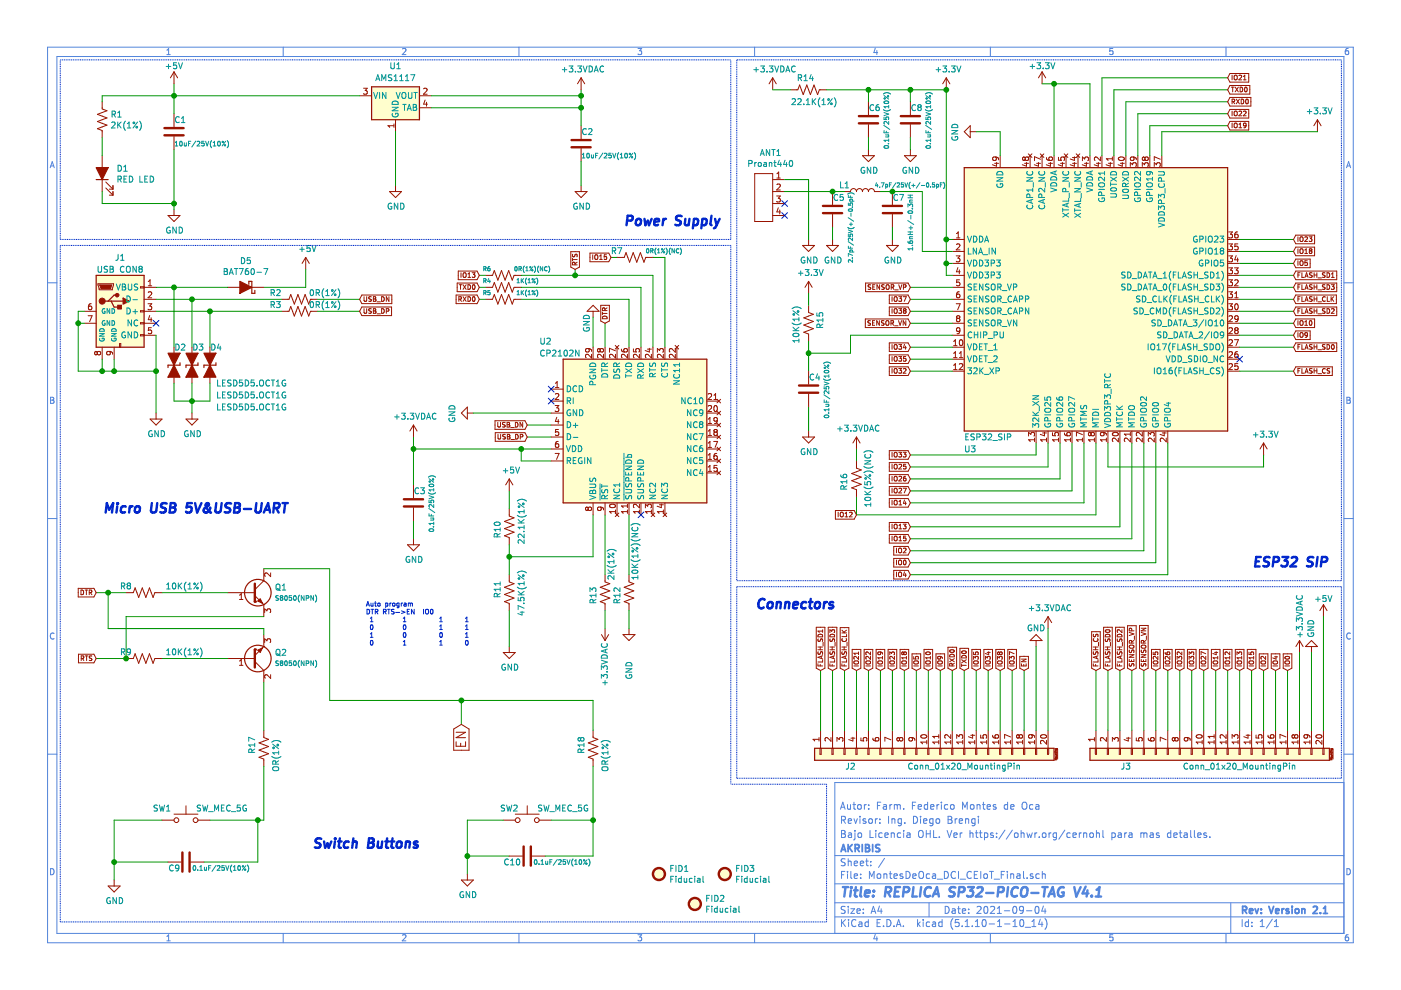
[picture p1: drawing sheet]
EESchema Schematic File Version 4
EELAYER 30 0
EELAYER END
$Descr A4 11693 8268
encoding utf-8
Sheet 1 1
Title "REPLICA SP32-PICO-TAG V4.1"
Date "2021-09-04"
Rev "Version 2.1"
Comp "AKRIBIS"
Comment1 "Bajo Licencia OHL. Ver https://ohwr.org/cernohl para mas detalles."
Comment2 "Revisor: Ing. Diego Brengi"
Comment3 "Autor: Farm. Federico Montes de Oca"
Comment4 ""
$EndDescr
$Comp
L Device:R_US R1
U 1 1
P 850 1000
F 0 "R1" H 918 1046 50  0000 L CNN
F 1 "2K(1%)" H 918 955 50  0000 L CNN
F 2 "Resistor_SMD:R_0805_2012Metric" V 890 990 50  0001 C CNN
F 3 "~" H 850 1000 50  0001 C CNN
	1    850  1000
	1    0    0    -1  
$EndComp
$Comp
L Device:LED_ALT D1
U 1 1
P 850 1450
F 0 "D1" V 889 1332 50  0000 R CNN
F 1 "RED LED" V 798 1332 50  0000 R CNN
F 2 "LED_SMD:LED_0805_2012Metric" H 850 1450 50  0001 C CNN
F 3 "~" H 850 1450 50  0001 C CNN
	1    850  1450
	0    -1   -1   0   
$EndComp
$Comp
L Device:C C1
U 1 1
P 1450 1100
F 0 "C1" H 1450 1200 50  0000 L CNN
F 1 "10uF/25V(10%)" H 1450 1000 39  0000 L CNN
F 2 "Capacitor_SMD:C_0805_2012Metric" H 1488 950 50  0001 C CNN
F 3 "~" H 1450 1100 50  0001 C CNN
	1    1450 1100
	1    0    0    -1  
$EndComp
$Comp
L power:GND #PWR01
U 1 1
P 1450 1750
F 0 "#PWR01" H 1450 1500 50  0001 C CNN
F 1 "GND" H 1455 1577 50  0000 C CNN
F 2 "" H 1450 1750 50  0001 C CNN
F 3 "" H 1450 1750 50  0001 C CNN
	1    1450 1750
	1    0    0    -1  
$EndComp
Wire Wire Line
	850  1300 850  1150
$Comp
L Regulator_Linear:AMS1117-3.3 U1
U 1 1
P 3300 800
F 0 "U1" H 3300 1050 50  0000 C CNN
F 1 "AMS1117" H 3300 950 50  0000 C CNN
F 2 "Package_TO_SOT_SMD:SOT-223" H 3300 1000 50  0001 C CNN
F 3 "http://www.advanced-monolithic.com/pdf/ds1117.pdf" H 3400 550 50  0001 C CNN
F 4 "www. Win-Source.Net catalog #:  094958-AMS1117-3.3" H 3300 800 50  0001 C CNN "Catalog"
	1    3300 800 
	1    0    0    -1  
$EndComp
$Comp
L power:GND #PWR02
U 1 1
P 3300 1550
F 0 "#PWR02" H 3300 1300 50  0001 C CNN
F 1 "GND" H 3305 1377 50  0000 C CNN
F 2 "" H 3300 1550 50  0001 C CNN
F 3 "" H 3300 1550 50  0001 C CNN
	1    3300 1550
	1    0    0    -1  
$EndComp
$Comp
L power:GND #PWR03
U 1 1
P 4850 1550
F 0 "#PWR03" H 4850 1300 50  0001 C CNN
F 1 "GND" H 4855 1377 50  0000 C CNN
F 2 "" H 4850 1550 50  0001 C CNN
F 3 "" H 4850 1550 50  0001 C CNN
	1    4850 1550
	1    0    0    -1  
$EndComp
$Comp
L Device:C C2
U 1 1
P 4850 1200
F 0 "C2" H 4850 1300 50  0000 L CNN
F 1 "10uF/25V(10%)" H 4850 1100 39  0000 L CNN
F 2 "Capacitor_SMD:C_0805_2012Metric" H 4888 1050 50  0001 C CNN
F 3 "~" H 4850 1200 50  0001 C CNN
	1    4850 1200
	1    0    0    -1  
$EndComp
$Comp
L Connector:USB_B_Micro J1
U 1 1
P 1000 2600
F 0 "J1" H 1000 3050 50  0000 C CNN
F 1 "USB CON8" H 1000 2950 50  0000 C CNN
F 2 "Connector_USB:USB_A_Wuerth_61400826021_Horizontal_Stacked" H 1150 2550 50  0001 C CNN
F 3 "https://www.jae.com/direct/topics/topics_file_download/topics_id=64360&ext_no=08&_lang=en" H 1150 2550 50  0001 C CNN
F 4 "DigiKey 670-2675-2-ND" H 1000 2600 50  0001 C CNN "Catalog"
F 5 "DX4R005JJ2R1800" H 1000 2600 50  0001 C CNN "Manufacturer Part #"
	1    1000 2600
	1    0    0    -1  
$EndComp
$Comp
L Device:D_Schottky_ALT D5
U 1 1
P 2050 2400
F 0 "D5" H 2050 2183 50  0000 C CNN
F 1 "BAT760-7" H 2050 2274 50  0000 C CNN
F 2 "Diode_SMD:D_SOD-523" H 2050 2400 50  0001 C CNN
F 3 "~" H 2050 2400 50  0001 C CNN
	1    2050 2400
	-1   0    0    1   
$EndComp
$Comp
L Device:D_TVS_ALT D2
U 1 1
P 1450 3050
F 0 "D2" V 1300 3050 50  0000 R CNN
F 1 "LESD5D5.OCT1G" V 1600 2700 50  0000 R CNN
F 2 "Diode_SMD:D_SOD-523" H 1450 3050 50  0001 C CNN
F 3 "~" H 1450 3050 50  0001 C CNN
	1    1450 3050
	0    -1   1    0   
$EndComp
$Comp
L Device:D_TVS_ALT D3
U 1 1
P 1600 3050
F 0 "D3" V 1450 3050 50  0000 R CNN
F 1 "LESD5D5.OCT1G" V 1850 2850 50  0000 R CNN
F 2 "Diode_SMD:D_SOD-523" H 1600 3050 50  0001 C CNN
F 3 "~" H 1600 3050 50  0001 C CNN
	1    1600 3050
	0    -1   1    0   
$EndComp
$Comp
L Device:D_TVS_ALT D4
U 1 1
P 1750 3050
F 0 "D4" V 1600 3050 50  0000 R CNN
F 1 "LESD5D5.OCT1G" V 2100 3000 50  0000 R CNN
F 2 "Diode_SMD:D_SOD-523" H 1750 3050 50  0001 C CNN
F 3 "~" H 1750 3050 50  0001 C CNN
	1    1750 3050
	0    -1   1    0   
$EndComp
$Comp
L Device:R_US R2
U 1 1
P 2500 2500
F 0 "R2" V 2550 2650 50  0000 L CNN
F 1 "0R(1%)" V 2550 2150 50  0000 L CNN
F 2 "Resistor_SMD:R_0805_2012Metric" V 2540 2490 50  0001 C CNN
F 3 "~" H 2500 2500 50  0001 C CNN
	1    2500 2500
	0    -1   -1   0   
$EndComp
$Comp
L Device:R_US R3
U 1 1
P 2500 2600
F 0 "R3" V 2550 2750 50  0000 L CNN
F 1 "0R(1%)" V 2550 2250 50  0000 L CNN
F 2 "Resistor_SMD:R_0805_2012Metric" V 2540 2590 50  0001 C CNN
F 3 "~" H 2500 2600 50  0001 C CNN
	1    2500 2600
	0    -1   -1   0   
$EndComp
$Comp
L power:GND #PWR05
U 1 1
P 1600 3450
F 0 "#PWR05" H 1600 3200 50  0001 C CNN
F 1 "GND" H 1605 3277 50  0000 C CNN
F 2 "" H 1600 3450 50  0001 C CNN
F 3 "" H 1600 3450 50  0001 C CNN
	1    1600 3450
	1    0    0    -1  
$EndComp
$Comp
L power:GND #PWR04
U 1 1
P 1300 3450
F 0 "#PWR04" H 1300 3200 50  0001 C CNN
F 1 "GND" H 1305 3277 50  0000 C CNN
F 2 "" H 1300 3450 50  0001 C CNN
F 3 "" H 1300 3450 50  0001 C CNN
	1    1300 3450
	1    0    0    -1  
$EndComp
Wire Wire Line
	1300 2400 1450 2400
Wire Wire Line
	1300 2500 1600 2500
Wire Wire Line
	1300 2600 1750 2600
Wire Wire Line
	1450 2900 1450 2400
Connection ~ 1450 2400
Wire Wire Line
	1450 2400 1900 2400
Wire Wire Line
	1600 2900 1600 2500
Connection ~ 1600 2500
Wire Wire Line
	1600 2500 2350 2500
Wire Wire Line
	1750 2900 1750 2600
Connection ~ 1750 2600
Wire Wire Line
	1750 2600 2350 2600
Wire Wire Line
	1450 3200 1450 3350
Wire Wire Line
	1450 3350 1600 3350
Wire Wire Line
	1600 3350 1600 3450
Wire Wire Line
	1600 3200 1600 3350
Connection ~ 1600 3350
Wire Wire Line
	1750 3200 1750 3350
Wire Wire Line
	1750 3350 1600 3350
Wire Wire Line
	1300 2800 1300 3100
Wire Wire Line
	950  3000 950  3100
Wire Wire Line
	950  3100 1300 3100
Connection ~ 1300 3100
Wire Wire Line
	1300 3100 1300 3450
Wire Wire Line
	850  3000 850  3100
Wire Wire Line
	850  3100 950  3100
Connection ~ 950  3100
Wire Wire Line
	700  2600 650  2600
Wire Wire Line
	650  2600 650  2700
Wire Wire Line
	650  3100 850  3100
Connection ~ 850  3100
Wire Wire Line
	700  2700 650  2700
Connection ~ 650  2700
Wire Wire Line
	650  2700 650  3100
NoConn ~ 1300 2700
Wire Wire Line
	1450 800  1450 950 
Wire Wire Line
	1450 800  850  800 
Wire Wire Line
	850  800  850  850 
$Comp
L power:+3.3VDAC #PWR0102
U 1 1
P 4850 750
F 0 "#PWR0102" H 5000 700 50  0001 C CNN
F 1 "+3.3VDAC" H 4865 923 50  0000 C CNN
F 2 "" H 4850 750 50  0001 C CNN
F 3 "" H 4850 750 50  0001 C CNN
	1    4850 750 
	1    0    0    -1  
$EndComp
Wire Wire Line
	1450 700  1450 800 
Connection ~ 1450 800 
$Comp
L power:+5V #PWR0101
U 1 1
P 1450 700
F 0 "#PWR0101" H 1450 550 50  0001 C CNN
F 1 "+5V" H 1450 850 50  0000 C CNN
F 2 "" H 1450 700 50  0001 C CNN
F 3 "" H 1450 700 50  0001 C CNN
	1    1450 700 
	1    0    0    -1  
$EndComp
$Comp
L power:+5V #PWR0103
U 1 1
P 2550 2250
F 0 "#PWR0103" H 2550 2100 50  0001 C CNN
F 1 "+5V" H 2565 2423 50  0000 C CNN
F 2 "" H 2550 2250 50  0001 C CNN
F 3 "" H 2550 2250 50  0001 C CNN
	1    2550 2250
	1    0    0    -1  
$EndComp
Text GLabel 3000 2500 2    39   Input ~ 0
USB_DN
Text GLabel 3000 2600 2    39   Input ~ 0
USB_DP
Wire Wire Line
	2650 2500 3000 2500
Wire Wire Line
	2650 2600 3000 2600
Wire Wire Line
	2200 2400 2550 2400
Wire Wire Line
	2550 2400 2550 2250
$Comp
L Device:R_US R4
U 1 1
P 4200 2400
F 0 "R4" V 4250 2500 35  0000 L CNN
F 1 "1K(1%)" V 4250 2100 35  0000 L CNN
F 2 "Resistor_SMD:R_0805_2012Metric" V 4240 2390 50  0001 C CNN
F 3 "~" H 4200 2400 50  0001 C CNN
	1    4200 2400
	0    -1   -1   0   
$EndComp
$Comp
L Device:R_US R5
U 1 1
P 4200 2500
F 0 "R5" V 4250 2600 35  0000 L CNN
F 1 "1K(1%)" V 4250 2200 35  0000 L CNN
F 2 "Resistor_SMD:R_0805_2012Metric" V 4240 2490 50  0001 C CNN
F 3 "~" H 4200 2500 50  0001 C CNN
	1    4200 2500
	0    -1   -1   0   
$EndComp
$Comp
L Device:R_US R6
U 1 1
P 4200 2300
F 0 "R6" V 4250 2400 35  0000 L CNN
F 1 "0R(1%)(NC)" V 4250 1900 35  0000 L CNN
F 2 "Resistor_SMD:R_0805_2012Metric" V 4240 2290 50  0001 C CNN
F 3 "~" H 4200 2300 50  0001 C CNN
	1    4200 2300
	0    -1   -1   0   
$EndComp
$Comp
L Device:R_US R7
U 1 1
P 5300 2150
F 0 "R7" V 5350 2250 50  0000 L CNN
F 1 "0R(1%)(NC)" V 5350 1750 35  0000 L CNN
F 2 "Resistor_SMD:R_0805_2012Metric" V 5340 2140 50  0001 C CNN
F 3 "~" H 5300 2150 50  0001 C CNN
	1    5300 2150
	0    -1   -1   0   
$EndComp
Text GLabel 4000 2400 0    39   Input ~ 0
TXD0
Text GLabel 4000 2500 0    39   Input ~ 0
RXD0
Text GLabel 4000 2300 0    39   Input ~ 0
IO13
Text GLabel 5100 2150 0    39   Input ~ 0
IO15
Wire Wire Line
	4000 2400 4050 2400
Wire Wire Line
	4000 2500 4050 2500
Wire Wire Line
	4000 2300 4050 2300
Wire Wire Line
	5100 2150 5150 2150
$Comp
L Device:R_US R8
U 1 1
P 1200 4950
F 0 "R8" V 1250 5050 50  0000 L CNN
F 1 "10K(1%)" V 1250 4450 50  0000 L CNN
F 2 "Resistor_SMD:R_0805_2012Metric" V 1240 4940 50  0001 C CNN
F 3 "~" H 1200 4950 50  0001 C CNN
	1    1200 4950
	0    -1   -1   0   
$EndComp
$Comp
L Device:R_US R9
U 1 1
P 1200 5500
F 0 "R9" V 1250 5600 50  0000 L CNN
F 1 "10K(1%)" V 1250 5000 50  0000 L CNN
F 2 "Resistor_SMD:R_0805_2012Metric" V 1240 5490 50  0001 C CNN
F 3 "~" H 1200 5500 50  0001 C CNN
	1    1200 5500
	0    -1   -1   0   
$EndComp
$Comp
L Device:Q_NPN_BCE Q1
U 1 1
P 2100 4950
F 0 "Q1" H 2290 4996 50  0000 L CNN
F 1 "S8050(NPN)" H 2290 4905 39  0000 L CNN
F 2 "Package_TO_SOT_SMD:SOT-23" H 2300 5050 50  0001 C CNN
F 3 "https://www.win-source.net/datasheet/519000/MMSS8050HTP.pdf" H 2100 4950 50  0001 C CNN
F 4 "www.Win-Source.Net Catalog#: 1102202-MMSS8050-H-TP" H 2100 4950 50  0001 C CNN "Catalog"
	1    2100 4950
	1    0    0    -1  
$EndComp
$Comp
L Device:Q_NPN_BCE Q2
U 1 1
P 2100 5500
F 0 "Q2" H 2290 5454 50  0000 L CNN
F 1 "S8050(NPN)" H 2290 5545 39  0000 L CNN
F 2 "Package_TO_SOT_SMD:SOT-23" H 2300 5600 50  0001 C CNN
F 3 "https://www.win-source.net/datasheet/519000/MMSS8050HTP.pdf" H 2100 5500 50  0001 C CNN
F 4 "www.Win-Source.Net Catalog#: 1102202-MMSS8050-H-TP" H 2100 5500 50  0001 C CNN "Catalog"
	1    2100 5500
	1    0    0    1   
$EndComp
Text GLabel 800  4950 0    39   Input ~ 0
DTR
Text GLabel 800  5500 0    39   Input ~ 0
RTS
Wire Wire Line
	800  4950 900  4950
Wire Wire Line
	1350 4950 1900 4950
Wire Wire Line
	2200 5150 1050 5150
Wire Wire Line
	1050 5150 1050 5500
Wire Wire Line
	1050 5500 800  5500
Connection ~ 1050 5500
Wire Wire Line
	1350 5500 1900 5500
Wire Wire Line
	2200 5300 2200 5250
Wire Wire Line
	2200 5250 900  5250
Wire Wire Line
	900  5250 900  4950
Connection ~ 900  4950
Wire Wire Line
	900  4950 1050 4950
Text Notes 3050 5400 0    39   ~ 0
Auto program\nDTR RTS—>EN  IO0\n 1        1         1      1\n 0        0         1      1\n 1        0         0      1\n 0        1         1      0
$Comp
L Device:R_US R12
U 1 1
P 5250 4950
F 0 "R12" V 5150 4850 50  0000 L CNN
F 1 "10K(1%)(NC)" V 5300 5050 50  0000 L CNN
F 2 "Resistor_SMD:R_0805_2012Metric" V 5290 4940 50  0001 C CNN
F 3 "~" H 5250 4950 50  0001 C CNN
	1    5250 4950
	1    0    0    -1  
$EndComp
$Comp
L Device:R_US R10
U 1 1
P 4250 4400
F 0 "R10" V 4150 4300 50  0000 L CNN
F 1 "22.1K(1%)" V 4350 4250 50  0000 L CNN
F 2 "Resistor_SMD:R_0805_2012Metric" V 4290 4390 50  0001 C CNN
F 3 "~" H 4250 4400 50  0001 C CNN
	1    4250 4400
	1    0    0    -1  
$EndComp
$Comp
L Device:R_US R11
U 1 1
P 4250 4950
F 0 "R11" V 4150 4900 50  0000 L CNN
F 1 "47.5K(1%)" V 4350 4750 50  0000 L CNN
F 2 "Resistor_SMD:R_0805_2012Metric" V 4290 4940 50  0001 C CNN
F 3 "~" H 4250 4950 50  0001 C CNN
	1    4250 4950
	1    0    0    -1  
$EndComp
$Comp
L power:GND #PWR09
U 1 1
P 4250 5400
F 0 "#PWR09" H 4250 5150 50  0001 C CNN
F 1 "GND" H 4255 5227 50  0000 C CNN
F 2 "" H 4250 5400 50  0001 C CNN
F 3 "" H 4250 5400 50  0001 C CNN
	1    4250 5400
	1    0    0    -1  
$EndComp
$Comp
L power:GND #PWR07
U 1 1
P 3450 4500
F 0 "#PWR07" H 3450 4250 50  0001 C CNN
F 1 "GND" H 3455 4327 50  0000 C CNN
F 2 "" H 3450 4500 50  0001 C CNN
F 3 "" H 3450 4500 50  0001 C CNN
	1    3450 4500
	1    0    0    -1  
$EndComp
$Comp
L power:GND #PWR011
U 1 1
P 5250 5250
F 0 "#PWR011" H 5250 5000 50  0001 C CNN
F 1 "GND" V 5250 4900 50  0000 C CNN
F 2 "" H 5250 5250 50  0001 C CNN
F 3 "" H 5250 5250 50  0001 C CNN
	1    5250 5250
	1    0    0    -1  
$EndComp
$Comp
L power:GND #PWR010
U 1 1
P 4950 2650
F 0 "#PWR010" H 4950 2400 50  0001 C CNN
F 1 "GND" V 5000 2700 50  0000 C CNN
F 2 "" H 4950 2650 50  0001 C CNN
F 3 "" H 4950 2650 50  0001 C CNN
	1    4950 2650
	-1   0    0    1   
$EndComp
$Comp
L power:GND #PWR08
U 1 1
P 3950 3450
F 0 "#PWR08" H 3950 3200 50  0001 C CNN
F 1 "GND" H 3955 3277 50  0000 C CNN
F 2 "" H 3950 3450 50  0001 C CNN
F 3 "" H 3950 3450 50  0001 C CNN
	1    3950 3450
	0    1    1    0   
$EndComp
Text GLabel 4400 3550 0    39   Input ~ 0
USB_DN
Text GLabel 4400 3650 0    39   Input ~ 0
USB_DP
$Comp
L power:+3.3VDAC #PWR06
U 1 1
P 3450 3650
F 0 "#PWR06" H 3600 3600 50  0001 C CNN
F 1 "+3.3VDAC" H 3465 3823 50  0000 C CNN
F 2 "" H 3450 3650 50  0001 C CNN
F 3 "" H 3450 3650 50  0001 C CNN
	1    3450 3650
	1    0    0    -1  
$EndComp
$Comp
L Device:C C3
U 1 1
P 3450 4200
F 0 "C3" H 3450 4300 50  0000 L CNN
F 1 "0.1uF/25V(10%)" V 3600 3950 39  0000 L CNN
F 2 "Capacitor_SMD:C_0805_2012Metric" H 3488 4050 50  0001 C CNN
F 3 "~" H 3450 4200 50  0001 C CNN
	1    3450 4200
	1    0    0    -1  
$EndComp
NoConn ~ 4600 3250
NoConn ~ 4600 3350
Wire Wire Line
	4600 3550 4400 3550
Wire Wire Line
	4600 3650 4400 3650
Wire Wire Line
	3450 3650 3450 3750
Wire Wire Line
	4600 3750 4350 3750
Connection ~ 3450 3750
Wire Wire Line
	3450 3750 3450 4050
Wire Wire Line
	4600 3850 4350 3850
Wire Wire Line
	4350 3850 4350 3750
Connection ~ 4350 3750
Wire Wire Line
	4350 3750 3450 3750
Wire Wire Line
	3450 4350 3450 4500
$Comp
L power:+5V #PWR0104
U 1 1
P 4250 4100
F 0 "#PWR0104" H 4250 3950 50  0001 C CNN
F 1 "+5V" H 4265 4273 50  0000 C CNN
F 2 "" H 4250 4100 50  0001 C CNN
F 3 "" H 4250 4100 50  0001 C CNN
	1    4250 4100
	1    0    0    -1  
$EndComp
Wire Wire Line
	4250 4100 4250 4250
Wire Wire Line
	4950 4300 4950 4650
Wire Wire Line
	4950 4650 4250 4650
Wire Wire Line
	4250 4550 4250 4650
Connection ~ 4250 4650
Wire Wire Line
	4250 4650 4250 4800
Wire Wire Line
	4250 5100 4250 5400
NoConn ~ 5350 4300
Text GLabel 5050 2700 1    39   Input ~ 0
DTR
Wire Wire Line
	5050 2900 5050 2700
$Comp
L Device:R_US R13
U 1 1
P 5050 4950
F 0 "R13" V 4950 4850 50  0000 L CNN
F 1 "2K(1%)" V 5100 5050 50  0000 L CNN
F 2 "Resistor_SMD:R_0805_2012Metric" V 5090 4940 50  0001 C CNN
F 3 "~" H 5050 4950 50  0001 C CNN
	1    5050 4950
	1    0    0    -1  
$EndComp
$Comp
L power:+3.3VDAC #PWR012
U 1 1
P 5050 5250
F 0 "#PWR012" H 5200 5200 50  0001 C CNN
F 1 "+3.3VDAC" V 5050 5550 50  0000 C CNN
F 2 "" H 5050 5250 50  0001 C CNN
F 3 "" H 5050 5250 50  0001 C CNN
	1    5050 5250
	-1   0    0    1   
$EndComp
$Comp
L RF_Module:ESP32_SIP U3
U 1 1
P 9150 2500
F 0 "U3" H 8100 1250 50  0000 C CNN
F 1 "ESP32_SIP" H 8250 1350 50  0000 C CNN
F 2 "Package_DFN_QFN:QFN-48-1EP_7x7mm_P0.5mm_EP5.3x5.3mm" H 9150 800 50  0001 C CNN
F 3 "https://www.espressif.com/sites/default/files/documentation/esp32-pico-d4_datasheet_en.pdf" H 9400 1500 50  0001 C CNN
	1    9150 2500
	1    0    0    -1  
$EndComp
$Comp
L Device:C C8
U 1 1
P 7600 1000
F 0 "C8" H 7600 1100 50  0000 L CNN
F 1 "0.1uF/25V(10%)" V 7750 750 39  0000 L CNN
F 2 "Capacitor_SMD:C_0805_2012Metric" H 7638 850 50  0001 C CNN
F 3 "~" H 7600 1000 50  0001 C CNN
	1    7600 1000
	1    0    0    -1  
$EndComp
$Comp
L Device:C C6
U 1 1
P 7250 1000
F 0 "C6" H 7250 1100 50  0000 L CNN
F 1 "0.1uF/25V(10%)" V 7400 750 39  0000 L CNN
F 2 "Capacitor_SMD:C_0805_2012Metric" H 7288 850 50  0001 C CNN
F 3 "~" H 7250 1000 50  0001 C CNN
	1    7250 1000
	1    0    0    -1  
$EndComp
$Comp
L Device:R_US R14
U 1 1
P 6750 750
F 0 "R14" V 6650 650 50  0000 L CNN
F 1 "22.1K(1%)" V 6850 600 50  0000 L CNN
F 2 "Resistor_SMD:R_0805_2012Metric" V 6790 740 50  0001 C CNN
F 3 "~" H 6750 750 50  0001 C CNN
	1    6750 750 
	0    1    1    0   
$EndComp
$Comp
L power:+3.3VDAC #PWR013
U 1 1
P 6450 750
F 0 "#PWR013" H 6600 700 50  0001 C CNN
F 1 "+3.3VDAC" H 6465 923 50  0000 C CNN
F 2 "" H 6450 750 50  0001 C CNN
F 3 "" H 6450 750 50  0001 C CNN
	1    6450 750 
	1    0    0    -1  
$EndComp
$Comp
L power:GND #PWR018
U 1 1
P 7250 1250
F 0 "#PWR018" H 7250 1000 50  0001 C CNN
F 1 "GND" H 7255 1077 50  0000 C CNN
F 2 "" H 7250 1250 50  0001 C CNN
F 3 "" H 7250 1250 50  0001 C CNN
	1    7250 1250
	1    0    0    -1  
$EndComp
$Comp
L power:GND #PWR020
U 1 1
P 7600 1250
F 0 "#PWR020" H 7600 1000 50  0001 C CNN
F 1 "GND" H 7605 1077 50  0000 C CNN
F 2 "" H 7600 1250 50  0001 C CNN
F 3 "" H 7600 1250 50  0001 C CNN
	1    7600 1250
	1    0    0    -1  
$EndComp
$Comp
L power:GND #PWR021
U 1 1
P 8150 1100
F 0 "#PWR021" H 8150 850 50  0001 C CNN
F 1 "GND" H 8155 927 50  0000 C CNN
F 2 "" H 8150 1100 50  0001 C CNN
F 3 "" H 8150 1100 50  0001 C CNN
	1    8150 1100
	0    1    1    0   
$EndComp
$Comp
L My_Library:Proant440 ANT1
U 1 1
P 6500 1600
F 0 "ANT1" H 6433 1925 50  0000 C CNN
F 1 "Proant440" H 6433 1834 50  0000 C CNN
F 2 "PRO-OB-440:ANT_PRO-OB-440" H 6500 1600 50  0001 C CNN
F 3 "" H 6500 1600 50  0001 C CNN
	1    6500 1600
	1    0    0    -1  
$EndComp
$Comp
L Device:C C5
U 1 1
P 6950 1750
F 0 "C5" H 6950 1850 50  0000 L CNN
F 1 "2.7pF/25V(+/-0.5pF)" V 7100 1300 35  0000 L CNN
F 2 "Capacitor_SMD:C_0805_2012Metric" H 6988 1600 50  0001 C CNN
F 3 "~" H 6950 1750 50  0001 C CNN
	1    6950 1750
	1    0    0    -1  
$EndComp
$Comp
L Device:C C7
U 1 1
P 7450 1750
F 0 "C7" H 7450 1850 50  0000 L CNN
F 1 "1.6nH+/-0.3nH" V 7600 1400 39  0000 L CNN
F 2 "Capacitor_SMD:C_0805_2012Metric" H 7488 1600 50  0001 C CNN
F 3 "~" H 7450 1750 50  0001 C CNN
	1    7450 1750
	1    0    0    -1  
$EndComp
$Comp
L Device:L L1
U 1 1
P 7200 1600
F 0 "L1" V 7250 1750 50  0000 C CNN
F 1 "4,7pF/25V(+/-0.5pF)" V 7250 1200 35  0000 C CNN
F 2 "Capacitor_SMD:C_0805_2012Metric" H 7200 1600 50  0001 C CNN
F 3 "https://www.we-online.de/katalog/datasheet/885012006030.pdf" H 7200 1600 50  0001 C CNN
F 4 "DigiKey 732-7772-2-ND" V 7200 1600 50  0001 C CNN "Catalog"
F 5 "Wurth Elektronik" V 7200 1600 50  0001 C CNN "Manufacturer"
F 6 "885012006030" V 7200 1600 50  0001 C CNN "Man Model #"
	1    7200 1600
	0    -1   -1   0   
$EndComp
$Comp
L power:GND #PWR017
U 1 1
P 6950 2000
F 0 "#PWR017" H 6950 1750 50  0001 C CNN
F 1 "GND" H 6955 1827 50  0000 C CNN
F 2 "" H 6950 2000 50  0001 C CNN
F 3 "" H 6950 2000 50  0001 C CNN
	1    6950 2000
	1    0    0    -1  
$EndComp
$Comp
L power:GND #PWR019
U 1 1
P 7450 2000
F 0 "#PWR019" H 7450 1750 50  0001 C CNN
F 1 "GND" H 7455 1827 50  0000 C CNN
F 2 "" H 7450 2000 50  0001 C CNN
F 3 "" H 7450 2000 50  0001 C CNN
	1    7450 2000
	1    0    0    -1  
$EndComp
$Comp
L power:GND #PWR014
U 1 1
P 6750 2000
F 0 "#PWR014" H 6750 1750 50  0001 C CNN
F 1 "GND" H 6755 1827 50  0000 C CNN
F 2 "" H 6750 2000 50  0001 C CNN
F 3 "" H 6750 2000 50  0001 C CNN
	1    6750 2000
	1    0    0    -1  
$EndComp
$Comp
L Device:R_US R15
U 1 1
P 6750 2700
F 0 "R15" V 6650 2600 50  0000 L CNN
F 1 "10K(1%)" V 6850 2550 50  0000 L CNN
F 2 "Resistor_SMD:R_0805_2012Metric" V 6790 2690 50  0001 C CNN
F 3 "~" H 6750 2700 50  0001 C CNN
	1    6750 2700
	-1   0    0    1   
$EndComp
$Comp
L Device:C C4
U 1 1
P 6750 3250
F 0 "C4" H 6750 3350 50  0000 L CNN
F 1 "0.1uF/25V(10%)" V 6900 3000 39  0000 L CNN
F 2 "Capacitor_SMD:C_0805_2012Metric" H 6788 3100 50  0001 C CNN
F 3 "~" H 6750 3250 50  0001 C CNN
	1    6750 3250
	1    0    0    -1  
$EndComp
$Comp
L power:GND #PWR016
U 1 1
P 6750 3600
F 0 "#PWR016" H 6750 3350 50  0001 C CNN
F 1 "GND" H 6755 3427 50  0000 C CNN
F 2 "" H 6750 3600 50  0001 C CNN
F 3 "" H 6750 3600 50  0001 C CNN
	1    6750 3600
	1    0    0    -1  
$EndComp
Wire Wire Line
	7950 2300 7900 2300
Wire Wire Line
	7900 2300 7900 2200
Wire Wire Line
	7900 750  7600 750 
Wire Wire Line
	7950 2200 7900 2200
Connection ~ 7900 2200
Wire Wire Line
	7900 2200 7900 2000
Wire Wire Line
	7950 2000 7900 2000
Connection ~ 7900 2000
Wire Wire Line
	7900 2000 7900 750 
Wire Wire Line
	6600 750  6450 750 
Wire Wire Line
	7250 850  7250 750 
Connection ~ 7250 750 
Wire Wire Line
	7250 750  6900 750 
Wire Wire Line
	7600 850  7600 750 
Connection ~ 7600 750 
Wire Wire Line
	7600 750  7250 750 
Wire Wire Line
	7250 1150 7250 1250
Wire Wire Line
	7600 1150 7600 1250
$Comp
L power:+3.3V #PWR022
U 1 1
P 7900 750
F 0 "#PWR022" H 7900 600 50  0001 C CNN
F 1 "+3.3V" H 7915 923 50  0000 C CNN
F 2 "" H 7900 750 50  0001 C CNN
F 3 "" H 7900 750 50  0001 C CNN
	1    7900 750 
	1    0    0    -1  
$EndComp
Connection ~ 7900 750 
Wire Wire Line
	7950 2100 7700 2100
Wire Wire Line
	7700 2100 7700 1600
Wire Wire Line
	7700 1600 7450 1600
Wire Wire Line
	7350 1600 7450 1600
Connection ~ 7450 1600
Wire Wire Line
	7050 1600 6950 1600
Wire Wire Line
	7450 1900 7450 2000
Wire Wire Line
	6950 1900 6950 2000
Wire Wire Line
	6550 1600 6950 1600
Connection ~ 6950 1600
Wire Wire Line
	6550 1500 6750 1500
Wire Wire Line
	6750 1500 6750 2000
$Comp
L power:+3.3V #PWR015
U 1 1
P 6750 2450
F 0 "#PWR015" H 6750 2300 50  0001 C CNN
F 1 "+3.3V" H 6765 2623 50  0000 C CNN
F 2 "" H 6750 2450 50  0001 C CNN
F 3 "" H 6750 2450 50  0001 C CNN
	1    6750 2450
	1    0    0    -1  
$EndComp
Wire Wire Line
	6750 2450 6750 2550
Wire Wire Line
	6750 3400 6750 3600
Wire Wire Line
	6750 2850 6750 2950
Wire Wire Line
	7950 2800 7100 2800
Wire Wire Line
	7100 2800 7100 2950
Wire Wire Line
	7100 2950 6750 2950
Connection ~ 6750 2950
Wire Wire Line
	6750 2950 6750 3100
Text GLabel 7600 2400 0    39   Input ~ 0
SENSOR_VP
Text GLabel 7600 2500 0    39   Input ~ 0
IO37
Text GLabel 7600 2600 0    39   Input ~ 0
IO38
Text GLabel 7600 2700 0    39   Input ~ 0
SENSOR_VN
Text GLabel 7600 2900 0    39   Input ~ 0
IO34
Text GLabel 7600 3000 0    39   Input ~ 0
IO35
Text GLabel 7600 3100 0    39   Input ~ 0
IO32
Wire Wire Line
	7950 2400 7600 2400
Wire Wire Line
	7950 2500 7600 2500
Wire Wire Line
	7950 2600 7600 2600
Wire Wire Line
	7950 2700 7600 2700
Wire Wire Line
	7950 2900 7600 2900
Wire Wire Line
	7950 3000 7600 3000
Wire Wire Line
	7950 3100 7600 3100
Text GLabel 7600 3800 0    39   Input ~ 0
IO33
Text GLabel 7600 3900 0    39   Input ~ 0
IO25
Text GLabel 7600 4000 0    39   Input ~ 0
IO26
Text GLabel 7600 4100 0    39   Input ~ 0
IO27
Text GLabel 7600 4200 0    39   Input ~ 0
IO14
Text GLabel 7150 4300 0    39   Input ~ 0
IO12
Text GLabel 7600 4400 0    39   Input ~ 0
IO13
Text GLabel 7600 4500 0    39   Input ~ 0
IO15
Text GLabel 7600 4600 0    39   Input ~ 0
IO2
Text GLabel 7600 4700 0    39   Input ~ 0
IO0
Text GLabel 7600 4800 0    39   Input ~ 0
IO4
$Comp
L power:+3.3VDAC #PWR023
U 1 1
P 7150 3750
F 0 "#PWR023" H 7300 3700 50  0001 C CNN
F 1 "+3.3VDAC" H 7165 3923 50  0000 C CNN
F 2 "" H 7150 3750 50  0001 C CNN
F 3 "" H 7150 3750 50  0001 C CNN
	1    7150 3750
	1    0    0    -1  
$EndComp
NoConn ~ 6550 1700
NoConn ~ 6550 1800
Wire Wire Line
	8750 3700 8750 3900
Wire Wire Line
	8750 3900 7600 3900
Wire Wire Line
	8650 3700 8650 3800
Wire Wire Line
	8650 3800 7600 3800
Wire Wire Line
	7600 4000 8850 4000
Wire Wire Line
	8850 4000 8850 3700
Wire Wire Line
	8950 3700 8950 4100
Wire Wire Line
	8950 4100 7600 4100
Wire Wire Line
	7600 4200 9050 4200
Wire Wire Line
	9050 4200 9050 3700
Wire Wire Line
	9150 3700 9150 4300
Wire Wire Line
	9350 3700 9350 4400
Wire Wire Line
	9350 4400 7600 4400
$Comp
L Device:R_US R16
U 1 1
P 7150 4000
F 0 "R16" V 7250 3950 50  0000 L CNN
F 1 "10K(5%)(NC)" V 7050 3750 50  0000 L CNN
F 2 "Resistor_SMD:R_0805_2012Metric" V 7190 3990 50  0001 C CNN
F 3 "~" H 7150 4000 50  0001 C CNN
	1    7150 4000
	-1   0    0    1   
$EndComp
Wire Wire Line
	7150 3750 7150 3850
Wire Wire Line
	7150 4150 7150 4300
Wire Wire Line
	7150 4300 9150 4300
Wire Wire Line
	9450 3700 9450 4500
Wire Wire Line
	9450 4500 7600 4500
Wire Wire Line
	7600 4600 9550 4600
Wire Wire Line
	9550 4600 9550 3700
Wire Wire Line
	9650 3700 9650 4700
Wire Wire Line
	9650 4700 7600 4700
Wire Wire Line
	7600 4800 9750 4800
Wire Wire Line
	9750 4800 9750 3700
$Comp
L power:+3.3V #PWR025
U 1 1
P 10550 3800
F 0 "#PWR025" H 10550 3650 50  0001 C CNN
F 1 "+3.3V" H 10565 3973 50  0000 C CNN
F 2 "" H 10550 3800 50  0001 C CNN
F 3 "" H 10550 3800 50  0001 C CNN
	1    10550 3800
	1    0    0    -1  
$EndComp
Wire Wire Line
	9250 3700 9250 3900
Wire Wire Line
	9250 3900 10550 3900
Wire Wire Line
	10550 3900 10550 3800
Text GLabel 10800 2000 2    39   Input ~ 0
IO23
Text GLabel 10800 2100 2    39   Input ~ 0
IO18
Wire Wire Line
	10350 2100 10800 2100
Wire Wire Line
	10350 2000 10800 2000
Text GLabel 10800 2200 2    39   Input ~ 0
IO5
Text GLabel 10800 2300 2    39   Input ~ 0
FLASH_SD1
Text GLabel 10800 2400 2    39   Input ~ 0
FLASH_SD3
Text GLabel 10800 2500 2    39   Input ~ 0
FLASH_CLK
Text GLabel 10800 2600 2    39   Input ~ 0
FLASH_SD2
Text GLabel 10800 2700 2    39   Input ~ 0
IO10
Text GLabel 10800 2800 2    39   Input ~ 0
IO9
Text GLabel 10800 3100 2    39   Input ~ 0
FLASH_CS
Text GLabel 10800 2900 2    39   Input ~ 0
FLASH_SD0
Wire Wire Line
	10350 2200 10800 2200
Wire Wire Line
	10800 2300 10350 2300
Wire Wire Line
	10350 2400 10800 2400
Wire Wire Line
	10800 2500 10350 2500
Wire Wire Line
	10350 2600 10800 2600
Wire Wire Line
	10800 2700 10350 2700
Wire Wire Line
	10350 2800 10800 2800
Wire Wire Line
	10800 2900 10350 2900
Wire Wire Line
	10350 3100 10800 3100
NoConn ~ 10350 3000
$Comp
L power:+3.3V #PWR024
U 1 1
P 8700 700
F 0 "#PWR024" H 8700 550 50  0001 C CNN
F 1 "+3.3V" H 8700 850 50  0000 C CNN
F 2 "" H 8700 700 50  0001 C CNN
F 3 "" H 8700 700 50  0001 C CNN
	1    8700 700 
	1    0    0    -1  
$EndComp
$Comp
L power:+3.3V #PWR026
U 1 1
P 11000 1100
F 0 "#PWR026" H 11000 950 50  0001 C CNN
F 1 "+3.3V" H 11015 1273 50  0000 C CNN
F 2 "" H 11000 1100 50  0001 C CNN
F 3 "" H 11000 1100 50  0001 C CNN
	1    11000 1100
	1    0    0    -1  
$EndComp
Wire Wire Line
	9700 1300 9700 1100
Wire Wire Line
	9700 1100 11000 1100
Text GLabel 10250 1050 2    39   Input ~ 0
IO19
Text GLabel 10250 950  2    39   Input ~ 0
IO22
Text GLabel 10250 850  2    39   Input ~ 0
RXD0
Text GLabel 10250 750  2    39   Input ~ 0
TXD0
Text GLabel 10250 650  2    39   Input ~ 0
IO21
Wire Wire Line
	9600 1300 9600 1050
Wire Wire Line
	9600 1050 10250 1050
Wire Wire Line
	9500 1300 9500 950 
Wire Wire Line
	9500 950  10250 950 
Wire Wire Line
	9400 1300 9400 850 
Wire Wire Line
	9400 850  10250 850 
Wire Wire Line
	9300 1300 9300 750 
Wire Wire Line
	9300 750  10250 750 
Wire Wire Line
	9200 1300 9200 650 
Wire Wire Line
	9200 650  10250 650 
Wire Wire Line
	8800 1300 8800 700 
Wire Wire Line
	8800 700  8700 700 
Wire Wire Line
	9100 1300 9100 700 
Wire Wire Line
	9100 700  8800 700 
Connection ~ 8800 700 
Wire Wire Line
	8350 1300 8350 1100
Wire Wire Line
	8350 1100 8150 1100
$Comp
L Connector_Generic_MountingPin:Conn_01x20_MountingPin J2
U 1 1
P 7750 6300
F 0 "J2" V 7850 6950 50  0000 C CNN
F 1 "Conn_01x20_MountingPin" V 7850 6000 50  0000 C CNN
F 2 "Connector_PinHeader_2.54mm:PinHeader_1x20_P2.54mm_Vertical" H 7750 6300 50  0001 C CNN
F 3 "~" H 7750 6300 50  0001 C CNN
	1    7750 6300
	0    -1   1    0   
$EndComp
$Comp
L Connector_Generic_MountingPin:Conn_01x20_MountingPin J3
U 1 1
P 10050 6300
F 0 "J3" V 10150 6950 50  0000 C CNN
F 1 "Conn_01x20_MountingPin" V 10150 6000 50  0000 C CNN
F 2 "Connector_PinHeader_2.54mm:PinHeader_1x20_P2.54mm_Vertical" H 10050 6300 50  0001 C CNN
F 3 "~" H 10050 6300 50  0001 C CNN
	1    10050 6300
	0    -1   1    0   
$EndComp
Text GLabel 6850 5600 1    39   Input ~ 0
FLASH_SD1
Text GLabel 6950 5600 1    39   Input ~ 0
FLASH_SD3
Text GLabel 7050 5600 1    39   Input ~ 0
FLASH_CLK
Text GLabel 7150 5600 1    39   Input ~ 0
IO21
Text GLabel 7250 5600 1    39   Input ~ 0
IO22
Text GLabel 7350 5600 1    39   Input ~ 0
IO19
Text GLabel 7450 5600 1    39   Input ~ 0
IO23
Text GLabel 7550 5600 1    39   Input ~ 0
IO18
Text GLabel 7750 5600 1    39   Input ~ 0
IO10
Text GLabel 7650 5600 1    39   Input ~ 0
IO5
Text GLabel 7850 5600 1    39   Input ~ 0
IO9
Text GLabel 7950 5600 1    39   Input ~ 0
RXD0
Text GLabel 8050 5600 1    39   Input ~ 0
TXD0
Text GLabel 8150 5600 1    39   Input ~ 0
IO35
Text GLabel 8250 5600 1    39   Input ~ 0
IO34
Text GLabel 8350 5600 1    39   Input ~ 0
IO38
Text GLabel 8450 5600 1    39   Input ~ 0
IO37
Text GLabel 8550 5600 1    39   Input ~ 0
EN
$Comp
L power:GND #PWR027
U 1 1
P 8650 5400
F 0 "#PWR027" H 8650 5150 50  0001 C CNN
F 1 "GND" H 8650 5250 50  0000 C CNN
F 2 "" H 8650 5400 50  0001 C CNN
F 3 "" H 8650 5400 50  0001 C CNN
	1    8650 5400
	-1   0    0    1   
$EndComp
$Comp
L power:+3.3VDAC #PWR028
U 1 1
P 8750 5250
F 0 "#PWR028" H 8900 5200 50  0001 C CNN
F 1 "+3.3VDAC" H 8765 5423 50  0000 C CNN
F 2 "" H 8750 5250 50  0001 C CNN
F 3 "" H 8750 5250 50  0001 C CNN
	1    8750 5250
	1    0    0    -1  
$EndComp
Wire Wire Line
	6850 6100 6850 5600
Wire Wire Line
	6950 6100 6950 5600
Wire Wire Line
	7050 5600 7050 6100
Wire Wire Line
	7150 6100 7150 5600
Wire Wire Line
	7250 5600 7250 6100
Wire Wire Line
	7350 5600 7350 6100
Wire Wire Line
	7450 5600 7450 6100
Wire Wire Line
	7550 5600 7550 6100
Wire Wire Line
	7650 5600 7650 6100
Wire Wire Line
	7750 5600 7750 6100
Wire Wire Line
	7850 5600 7850 6100
Wire Wire Line
	7950 5600 7950 6100
Wire Wire Line
	8050 5600 8050 6100
Wire Wire Line
	8150 5600 8150 6100
Wire Wire Line
	8250 6100 8250 5600
Wire Wire Line
	8350 5600 8350 6100
Wire Wire Line
	8450 6100 8450 5600
Wire Wire Line
	8550 5600 8550 6100
Wire Wire Line
	8650 6100 8650 5400
Wire Wire Line
	8750 6100 8750 5250
Text GLabel 9150 5600 1    39   Input ~ 0
FLASH_CS
Text GLabel 9250 5600 1    39   Input ~ 0
FLASH_SD0
Text GLabel 9350 5600 1    39   Input ~ 0
FLASH_SD2
Text GLabel 9450 5600 1    39   Input ~ 0
SENSOR_VP
Text GLabel 9550 5600 1    39   Input ~ 0
SENSOR_VN
Text GLabel 9650 5600 1    39   Input ~ 0
IO25
Text GLabel 9750 5600 1    39   Input ~ 0
IO26
Text GLabel 9850 5600 1    39   Input ~ 0
IO32
Text GLabel 9950 5600 1    39   Input ~ 0
IO33
Text GLabel 10050 5600 1    39   Input ~ 0
IO27
Text GLabel 10150 5600 1    39   Input ~ 0
IO14
Text GLabel 10250 5600 1    39   Input ~ 0
IO12
Text GLabel 10350 5600 1    39   Input ~ 0
IO13
Text GLabel 10450 5600 1    39   Input ~ 0
IO15
Text GLabel 10550 5600 1    39   Input ~ 0
IO2
Text GLabel 10650 5600 1    39   Input ~ 0
IO4
Text GLabel 10750 5600 1    39   Input ~ 0
IO0
$Comp
L power:+3.3VDAC #PWR0105
U 1 1
P 10850 5450
F 0 "#PWR0105" H 11000 5400 50  0001 C CNN
F 1 "+3.3VDAC" V 10850 5750 50  0000 C CNN
F 2 "" H 10850 5450 50  0001 C CNN
F 3 "" H 10850 5450 50  0001 C CNN
	1    10850 5450
	1    0    0    -1  
$EndComp
$Comp
L power:GND #PWR0106
U 1 1
P 10950 5450
F 0 "#PWR0106" H 10950 5200 50  0001 C CNN
F 1 "GND" V 10950 5250 50  0000 C CNN
F 2 "" H 10950 5450 50  0001 C CNN
F 3 "" H 10950 5450 50  0001 C CNN
	1    10950 5450
	-1   0    0    1   
$EndComp
$Comp
L power:+5V #PWR0107
U 1 1
P 11050 5150
F 0 "#PWR0107" H 11050 5000 50  0001 C CNN
F 1 "+5V" H 11050 5300 50  0000 C CNN
F 2 "" H 11050 5150 50  0001 C CNN
F 3 "" H 11050 5150 50  0001 C CNN
	1    11050 5150
	1    0    0    -1  
$EndComp
Wire Wire Line
	9150 6100 9150 5600
Wire Wire Line
	9250 5600 9250 6100
Wire Wire Line
	9350 6100 9350 5600
Wire Wire Line
	9450 5600 9450 6100
Wire Wire Line
	9550 6100 9550 5600
Wire Wire Line
	9650 5600 9650 6100
Wire Wire Line
	9750 6100 9750 5600
Wire Wire Line
	9850 5600 9850 6100
Wire Wire Line
	9950 6100 9950 5600
Wire Wire Line
	10050 5600 10050 6100
Wire Wire Line
	10150 6100 10150 5600
Wire Wire Line
	10250 5600 10250 6100
Wire Wire Line
	10350 6100 10350 5600
Wire Wire Line
	10450 5600 10450 6100
Wire Wire Line
	10550 6100 10550 5600
Wire Wire Line
	10650 5600 10650 6100
Wire Wire Line
	10750 6100 10750 5600
Wire Wire Line
	10850 5450 10850 6100
Wire Wire Line
	10950 6100 10950 5450
Wire Wire Line
	11050 5150 11050 6100
$Comp
L Switch:SW_MEC_5G SW1
U 1 1
P 1550 6850
F 0 "SW1" H 1350 6950 50  0000 C CNN
F 1 "SW_MEC_5G" H 1850 6950 50  0000 C CNN
F 2 "Button_Switch_SMD:SW_MEC_5GSH9" H 1550 7050 50  0001 C CNN
F 3 "http://www.apem.com/int/index.php?controller=attachment&id_attachment=488" H 1550 7050 50  0001 C CNN
	1    1550 6850
	1    0    0    -1  
$EndComp
$Comp
L Switch:SW_MEC_5G SW2
U 1 1
P 4400 6850
F 0 "SW2" H 4250 6950 50  0000 C CNN
F 1 "SW_MEC_5G" H 4700 6950 50  0000 C CNN
F 2 "Button_Switch_SMD:SW_MEC_5GSH9" H 4400 7050 50  0001 C CNN
F 3 "http://www.apem.com/int/index.php?controller=attachment&id_attachment=488" H 4400 7050 50  0001 C CNN
	1    4400 6850
	1    0    0    -1  
$EndComp
$Comp
L Device:R_US R17
U 1 1
P 2200 6250
F 0 "R17" V 2100 6200 50  0000 L CNN
F 1 "OR(1%)" V 2300 6050 50  0000 L CNN
F 2 "Resistor_SMD:R_0805_2012Metric" V 2240 6240 50  0001 C CNN
F 3 "~" H 2200 6250 50  0001 C CNN
	1    2200 6250
	1    0    0    -1  
$EndComp
$Comp
L Device:R_US R18
U 1 1
P 4950 6250
F 0 "R18" V 4850 6200 50  0000 L CNN
F 1 "OR(1%)" V 5050 6050 50  0000 L CNN
F 2 "Resistor_SMD:R_0805_2012Metric" V 4990 6240 50  0001 C CNN
F 3 "~" H 4950 6250 50  0001 C CNN
	1    4950 6250
	1    0    0    -1  
$EndComp
$Comp
L Device:C C9
U 1 1
P 1550 7200
F 0 "C9" V 1600 7050 50  0000 L CNN
F 1 "0.1uF/25V(10%)" V 1600 7250 39  0000 L CNN
F 2 "Capacitor_SMD:C_0805_2012Metric" H 1588 7050 50  0001 C CNN
F 3 "~" H 1550 7200 50  0001 C CNN
	1    1550 7200
	0    1    1    0   
$EndComp
$Comp
L Device:C C10
U 1 1
P 4400 7150
F 0 "C10" V 4450 6950 50  0000 L CNN
F 1 "0.1uF/25V(10%)" V 4450 7200 39  0000 L CNN
F 2 "Capacitor_SMD:C_0805_2012Metric" H 4438 7000 50  0001 C CNN
F 3 "~" H 4400 7150 50  0001 C CNN
	1    4400 7150
	0    1    1    0   
$EndComp
$Comp
L power:GND #PWR029
U 1 1
P 950 7350
F 0 "#PWR029" H 950 7100 50  0001 C CNN
F 1 "GND" H 955 7177 50  0000 C CNN
F 2 "" H 950 7350 50  0001 C CNN
F 3 "" H 950 7350 50  0001 C CNN
	1    950  7350
	1    0    0    -1  
$EndComp
$Comp
L power:GND #PWR030
U 1 1
P 3900 7300
F 0 "#PWR030" H 3900 7050 50  0001 C CNN
F 1 "GND" H 3905 7127 50  0000 C CNN
F 2 "" H 3900 7300 50  0001 C CNN
F 3 "" H 3900 7300 50  0001 C CNN
	1    3900 7300
	1    0    0    -1  
$EndComp
Wire Wire Line
	5050 5250 5050 5100
Wire Wire Line
	5250 5250 5250 5100
Wire Wire Line
	5050 4800 5050 4300
Wire Wire Line
	5250 4800 5250 4300
Wire Notes Line
	6150 500  6150 4850
Wire Notes Line
	6150 4850 11200 4850
Wire Notes Line
	11200 4850 11200 500 
Wire Notes Line
	11200 500  6150 500 
Wire Notes Line
	6150 4900 11200 4900
Wire Notes Line
	11200 4900 11200 6500
Wire Notes Line
	11200 6500 6150 6500
Wire Notes Line
	6150 6500 6150 4900
Wire Notes Line
	500  2050 6100 2050
Wire Notes Line
	6900 6550 6900 7700
Wire Notes Line
	6900 7700 500  7700
Wire Notes Line
	500  500  6100 500 
Wire Notes Line
	6100 2000 500  2000
Wire Notes Line
	500  2000 500  500 
Wire Wire Line
	1450 800  3000 800 
Wire Wire Line
	3300 1100 3300 1550
Wire Wire Line
	3600 800  4850 800 
Wire Wire Line
	4850 750  4850 800 
Connection ~ 4850 800 
Wire Wire Line
	4850 800  4850 900 
Wire Wire Line
	4850 1550 4850 1350
Wire Wire Line
	3600 900  4850 900 
Connection ~ 4850 900 
Wire Wire Line
	4850 900  4850 1050
Text Notes 5200 1900 0    79   Italic 16
Power Supply
Text Notes 10450 4750 0    79   Italic 16
ESP32 SIP\n
Text Notes 850  4300 0    79   Italic 16
Micro USB 5V&USB-UART
Text Notes 2600 7100 0    79   Italic 16
Switch Buttons
Text Notes 6300 5100 0    79   Italic 16
Connectors
Wire Wire Line
	1350 6850 950  6850
Wire Wire Line
	1400 7200 950  7200
Wire Wire Line
	950  6850 950  7200
Connection ~ 950  7200
Wire Wire Line
	950  7200 950  7350
Wire Wire Line
	1750 6850 2150 6850
Wire Wire Line
	1700 7200 2150 7200
Wire Wire Line
	2150 7200 2150 6850
Wire Wire Line
	4200 6850 3900 6850
Wire Wire Line
	3900 6850 3900 7150
Wire Wire Line
	4250 7150 3900 7150
Connection ~ 3900 7150
Wire Wire Line
	3900 7150 3900 7300
Wire Wire Line
	4600 6850 4950 6850
Wire Wire Line
	4550 7150 4950 7150
Wire Wire Line
	4950 7150 4950 6850
Wire Wire Line
	5250 2900 5250 2500
Wire Wire Line
	5250 2500 4350 2500
Wire Wire Line
	4350 2300 4800 2300
Wire Wire Line
	5450 2300 5450 2900
Wire Wire Line
	5450 2150 5550 2150
Wire Wire Line
	5550 2150 5550 2900
Wire Wire Line
	2200 5700 2200 6100
Wire Wire Line
	2200 6400 2200 6850
Wire Wire Line
	2200 6850 2150 6850
Connection ~ 2150 6850
Wire Wire Line
	4950 6850 4950 6400
Connection ~ 4950 6850
Wire Wire Line
	4950 6100 4950 5850
Wire Wire Line
	4950 5850 3850 5850
Wire Wire Line
	2750 5850 2750 4750
Wire Wire Line
	2750 4750 2200 4750
Wire Notes Line
	6900 6550 6100 6550
Wire Notes Line
	6100 2050 6100 6550
Wire Notes Line
	6100 2000 6100 500 
Wire Notes Line
	500  7700 500  2050
$Comp
L Interface_USB:CP2102N-A01-GQFN28 U2
U 1 1
P 5300 3600
F 0 "U2" H 4500 4350 50  0000 L CNN
F 1 "CP2102N" H 4500 4250 50  0000 L CNN
F 2 "Package_DFN_QFN:QFN-28-1EP_5x5mm_P0.5mm_EP3.35x3.35mm" H 5750 2400 50  0001 L CNN
F 3 "https://www.silabs.com/documents/public/data-sheets/cp2102n-datasheet.pdf" H 5350 2850 50  0001 C CNN
F 4 "www.Win-Source.Net Catalog#: 758381-CP2102N-A01-GQFN28" H 5300 3600 50  0001 C CNN "Catalog"
	1    5300 3600
	1    0    0    -1  
$EndComp
Wire Wire Line
	4950 2900 4950 2650
Wire Wire Line
	4600 3450 3950 3450
Wire Wire Line
	1450 1250 1450 1700
Wire Wire Line
	850  1600 850  1700
Wire Wire Line
	850  1700 1450 1700
Connection ~ 1450 1700
Wire Wire Line
	1450 1700 1450 1750
Text GLabel 3850 6050 3    79   Input ~ 0
EN
Wire Wire Line
	3850 6050 3850 5850
Connection ~ 3850 5850
Wire Wire Line
	3850 5850 2750 5850
Wire Wire Line
	4350 2400 5350 2400
Wire Wire Line
	5350 2400 5350 2900
Text GLabel 4800 2250 1    39   Input ~ 0
RTS
Wire Wire Line
	4800 2250 4800 2300
Connection ~ 4800 2300
Wire Wire Line
	4800 2300 5450 2300
$Comp
L Mechanical:Fiducial FID1
U 1 1
P 5500 7300
F 0 "FID1" H 5585 7346 50  0000 L CNN
F 1 "Fiducial" H 5585 7255 50  0000 L CNN
F 2 "Fiducial:Fiducial_0.5mm_Mask1.5mm" H 5500 7300 50  0001 C CNN
F 3 "~" H 5500 7300 50  0001 C CNN
	1    5500 7300
	1    0    0    -1  
$EndComp
$Comp
L Mechanical:Fiducial FID3
U 1 1
P 6050 7300
F 0 "FID3" H 6135 7346 50  0000 L CNN
F 1 "Fiducial" H 6135 7255 50  0000 L CNN
F 2 "Fiducial:Fiducial_0.5mm_Mask1.5mm" H 6050 7300 50  0001 C CNN
F 3 "~" H 6050 7300 50  0001 C CNN
	1    6050 7300
	1    0    0    -1  
$EndComp
$Comp
L Mechanical:Fiducial FID2
U 1 1
P 5800 7550
F 0 "FID2" H 5885 7596 50  0000 L CNN
F 1 "Fiducial" H 5885 7505 50  0000 L CNN
F 2 "Fiducial:Fiducial_0.5mm_Mask1.5mm" H 5800 7550 50  0001 C CNN
F 3 "~" H 5800 7550 50  0001 C CNN
	1    5800 7550
	1    0    0    -1  
$EndComp
$EndSCHEMATC
